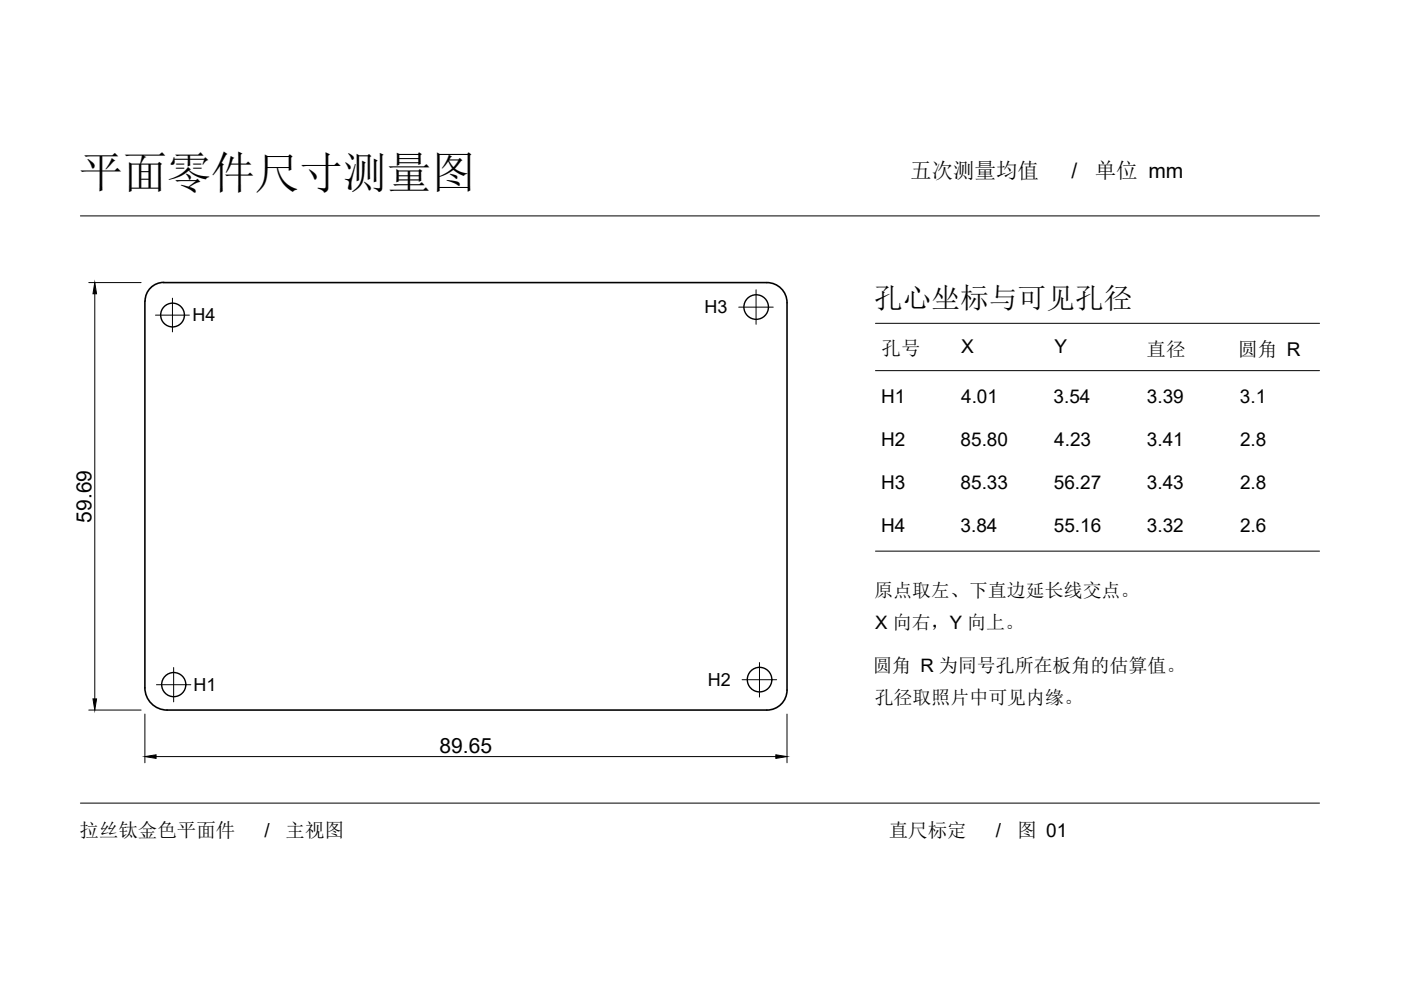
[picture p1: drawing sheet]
<svg xmlns="http://www.w3.org/2000/svg" width="297mm" height="210mm" viewBox="0 0 297 210" stroke-linecap="round" stroke-linejoin="round" font-family="sans-serif">
<!-- layer: PLATE -->
<path d="M162.6 59.9h-127.9a4 4 0 0 0-3.9 3.9M162.6 59.9a4.3 4.3 0 0 1 4.3 4.3v82.1a4.3 4.3 0 0 1-4.3 4.3M30.7 63.9v82M30.7 145.8a4.7 4.7 0 0 0 4.7 4.8M35.4 150.6h127.2" fill="none" stroke="#000" stroke-width=".34"/>
<!-- layer: HOLES -->
<g fill="none" stroke="#000" stroke-width=".3">
<circle cx="36.6" cy="66.8" r="2.52"/>
<circle cx="160.3" cy="65.1" r="2.6"/>
<circle cx="36.8" cy="145.2" r="2.56"/>
<circle cx="161" cy="144.1" r="2.6"/>
</g>
<!-- layer: CENTER -->
<path d="M33 66.8h7.2M36.6 63.2v7.2M156.6 65.1h7.3M160.3 61.4v7.4M33.2 145.2h7.3M36.8 141.5v7.3M157.3 144.1h7.4M161 140.5v7.3" fill="none" stroke="#000" stroke-width=".21"/>
<!-- layer: DIMS -->
<path d="M18.8 59.9h11.1M20.1 62.3v85.9M18.8 150.6h11.1M30.7 151.4v10.3M166.9 151.4v10.3M33.1 160.4h131.4" fill="none" stroke="#000" stroke-width=".21"/>
<path d="M20.1 59.9l.4 2.4h-.8zM19.7 148.2h.8l-.4 2.4zM30.7 160.4l2.4-.4v.8zM164.5 160l2.4 .4-2.4 .4z" fill="#000" stroke="#000" stroke-width=".21"/>
<!-- layer: SHEET -->
<path d="M17 45.8h262.8M185.6 68.6h94.2M185.6 78.6h94.2M185.6 116.9h94.2M17 170.3h262.8" fill="none" stroke="#000" stroke-width=".21"/>
<text font-size="9.3" x="16.7" y="39.8">平面零件尺寸测量图</text>
<text font-size="6.1" x="185.4" y="65.2">孔心坐标与可见孔径</text>
<g font-size="4.6">
<text x="192.9" y="37.7">五次测量均值</text>
<text x="232.1" y="37.7">单位 mm</text>
</g>
<g font-size="4.5">
<text x="227.1" y="37.7">/</text>
<text x="19.4" y="110.8" transform="rotate(-90 19.4 110.8)">59.69</text>
<text x="93.2" y="159.7">89.65</text>
</g>
<g font-size="4.1">
<text x="186.9" y="75.4">孔号</text>
<text x="243.1" y="75.4">直径</text>
<text x="262.5" y="75.5">圆角 R</text>
<text x="16.9" y="177.5">拉丝钛金色平面件</text>
<text x="60.6" y="177.5">主视图</text>
<text x="188.5" y="177.5">直尺标定</text>
<text x="215.6" y="177.5">图 01</text>
</g>
<g font-size="4">
<text x="203.8" y="74.9">X</text>
<text x="223.5" y="74.9">Y</text>
<text x="186.8" y="85.4">H1</text>
<text x="203.8" y="85.4">4.01</text>
<text x="223.4" y="85.4">3.54</text>
<text x="243.1" y="85.4">3.39</text>
<text x="262.9" y="85.4">3.1</text>
<text x="186.8" y="94.5">H2</text>
<text x="203.7" y="94.5">85.80</text>
<text x="223.5" y="94.5">4.23</text>
<text x="243.1" y="94.5">3.41</text>
<text x="262.9" y="94.5">2.8</text>
<text x="186.8" y="103.6">H3</text>
<text x="203.7" y="103.6">85.33</text>
<text x="223.4" y="103.6">56.27</text>
<text x="243.1" y="103.6">3.43</text>
<text x="262.9" y="103.6">2.8</text>
<text x="186.8" y="112.7">H4</text>
<text x="203.7" y="112.7">3.84</text>
<text x="223.4" y="112.7">55.16</text>
<text x="243.1" y="112.7">3.32</text>
<text x="262.9" y="112.7">2.6</text>
<text x="185.4" y="126.5">原点取左、下直边延长线交点。</text>
<text x="185.1" y="142.5">圆角 R 为同号孔所在板角的估算值。</text>
<text x="185.4" y="149.3">孔径取照片中可见内缘。</text>
<text x="56.1" y="177.5">/</text>
<text x="211.1" y="177.5">/</text>
</g>
<text font-size="3.9" x="185.6" y="133.4">X 向右，Y 向上。</text>
<g font-size="3.8">
<text x="40.8" y="68">H4</text>
<text x="149.4" y="66.4">H3</text>
<text x="41" y="146.4">H1</text>
<text x="150.1" y="145.3">H2</text>
</g>
</svg>
